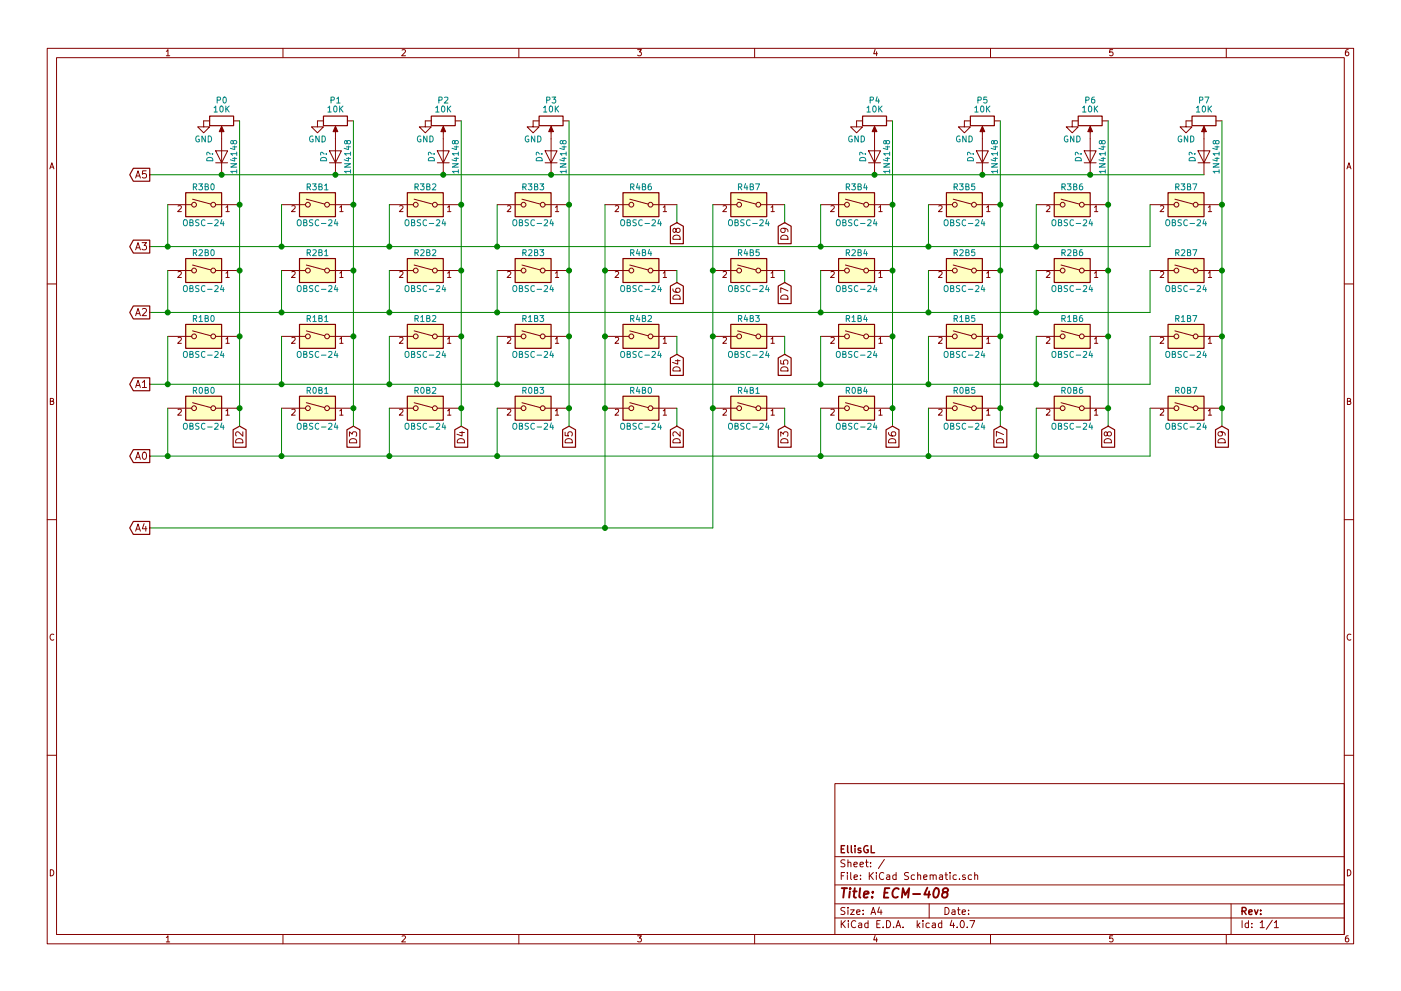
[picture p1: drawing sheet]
EESchema Schematic File Version 2
LIBS:power
LIBS:device
LIBS:switches
LIBS:relays
LIBS:motors
LIBS:transistors
LIBS:conn
LIBS:linear
LIBS:regul
LIBS:74xx
LIBS:cmos4000
LIBS:adc-dac
LIBS:memory
LIBS:xilinx
LIBS:microcontrollers
LIBS:dsp
LIBS:microchip
LIBS:analog_switches
LIBS:motorola
LIBS:texas
LIBS:intel
LIBS:audio
LIBS:interface
LIBS:digital-audio
LIBS:philips
LIBS:display
LIBS:cypress
LIBS:siliconi
LIBS:opto
LIBS:atmel
LIBS:contrib
LIBS:valves
EELAYER 25 0
EELAYER END
$Descr A4 11693 8268
encoding utf-8
Sheet 1 1
Title "ECM-408"
Date ""
Rev ""
Comp "EllisGL"
Comment1 ""
Comment2 ""
Comment3 ""
Comment4 ""
$EndDescr
$Comp
L SW_DIP_x01 R3B0
U 1 1
P 1700 1700
F 0 "R3B0" H 1700 1850 50  0000 C CNN
F 1 "OBSC-24" H 1700 1550 50  0000 C CNN
F 2 "" H 1700 1700 50  0001 C CNN
F 3 "" H 1700 1700 50  0001 C CNN
	1    1700 1700
	-1   0    0    -1  
$EndComp
$Comp
L SW_DIP_x01 R2B0
U 1 1
P 1700 2250
F 0 "R2B0" H 1700 2400 50  0000 C CNN
F 1 "OBSC-24" H 1700 2100 50  0000 C CNN
F 2 "" H 1700 2250 50  0001 C CNN
F 3 "" H 1700 2250 50  0001 C CNN
	1    1700 2250
	-1   0    0    -1  
$EndComp
$Comp
L SW_DIP_x01 R1B0
U 1 1
P 1700 2800
F 0 "R1B0" H 1700 2950 50  0000 C CNN
F 1 "OBSC-24" H 1700 2650 50  0000 C CNN
F 2 "" H 1700 2800 50  0001 C CNN
F 3 "" H 1700 2800 50  0001 C CNN
	1    1700 2800
	-1   0    0    -1  
$EndComp
$Comp
L SW_DIP_x01 R0B0
U 1 1
P 1700 3400
F 0 "R0B0" H 1700 3550 50  0000 C CNN
F 1 "OBSC-24" H 1700 3250 50  0000 C CNN
F 2 "" H 1700 3400 50  0001 C CNN
F 3 "" H 1700 3400 50  0001 C CNN
	1    1700 3400
	-1   0    0    -1  
$EndComp
$Comp
L POT P0
U 1 1
P 1850 1000
F 0 "P0" V 1675 1000 50  0000 C CNN
F 1 "10K" V 1750 1000 50  0000 C CNN
F 2 "" H 1850 1000 50  0001 C CNN
F 3 "" H 1850 1000 50  0001 C CNN
	1    1850 1000
	0    1    1    0   
$EndComp
$Comp
L SW_DIP_x01 R3B1
U 1 1
P 2650 1700
F 0 "R3B1" H 2650 1850 50  0000 C CNN
F 1 "OBSC-24" H 2650 1550 50  0000 C CNN
F 2 "" H 2650 1700 50  0001 C CNN
F 3 "" H 2650 1700 50  0001 C CNN
	1    2650 1700
	-1   0    0    -1  
$EndComp
$Comp
L SW_DIP_x01 R2B1
U 1 1
P 2650 2250
F 0 "R2B1" H 2650 2400 50  0000 C CNN
F 1 "OBSC-24" H 2650 2100 50  0000 C CNN
F 2 "" H 2650 2250 50  0001 C CNN
F 3 "" H 2650 2250 50  0001 C CNN
	1    2650 2250
	-1   0    0    -1  
$EndComp
$Comp
L SW_DIP_x01 R1B1
U 1 1
P 2650 2800
F 0 "R1B1" H 2650 2950 50  0000 C CNN
F 1 "OBSC-24" H 2650 2650 50  0000 C CNN
F 2 "" H 2650 2800 50  0001 C CNN
F 3 "" H 2650 2800 50  0001 C CNN
	1    2650 2800
	-1   0    0    -1  
$EndComp
$Comp
L SW_DIP_x01 R0B1
U 1 1
P 2650 3400
F 0 "R0B1" H 2650 3550 50  0000 C CNN
F 1 "OBSC-24" H 2650 3250 50  0000 C CNN
F 2 "" H 2650 3400 50  0001 C CNN
F 3 "" H 2650 3400 50  0001 C CNN
	1    2650 3400
	-1   0    0    -1  
$EndComp
$Comp
L POT P1
U 1 1
P 2800 1000
F 0 "P1" V 2625 1000 50  0000 C CNN
F 1 "10K" V 2700 1000 50  0000 C CNN
F 2 "" H 2800 1000 50  0001 C CNN
F 3 "" H 2800 1000 50  0001 C CNN
	1    2800 1000
	0    1    1    0   
$EndComp
$Comp
L SW_DIP_x01 R3B2
U 1 1
P 3550 1700
F 0 "R3B2" H 3550 1850 50  0000 C CNN
F 1 "OBSC-24" H 3550 1550 50  0000 C CNN
F 2 "" H 3550 1700 50  0001 C CNN
F 3 "" H 3550 1700 50  0001 C CNN
	1    3550 1700
	-1   0    0    -1  
$EndComp
$Comp
L SW_DIP_x01 R2B2
U 1 1
P 3550 2250
F 0 "R2B2" H 3550 2400 50  0000 C CNN
F 1 "OBSC-24" H 3550 2100 50  0000 C CNN
F 2 "" H 3550 2250 50  0001 C CNN
F 3 "" H 3550 2250 50  0001 C CNN
	1    3550 2250
	-1   0    0    -1  
$EndComp
$Comp
L SW_DIP_x01 R1B2
U 1 1
P 3550 2800
F 0 "R1B2" H 3550 2950 50  0000 C CNN
F 1 "OBSC-24" H 3550 2650 50  0000 C CNN
F 2 "" H 3550 2800 50  0001 C CNN
F 3 "" H 3550 2800 50  0001 C CNN
	1    3550 2800
	-1   0    0    -1  
$EndComp
$Comp
L SW_DIP_x01 R0B2
U 1 1
P 3550 3400
F 0 "R0B2" H 3550 3550 50  0000 C CNN
F 1 "OBSC-24" H 3550 3250 50  0000 C CNN
F 2 "" H 3550 3400 50  0001 C CNN
F 3 "" H 3550 3400 50  0001 C CNN
	1    3550 3400
	-1   0    0    -1  
$EndComp
$Comp
L POT P2
U 1 1
P 3700 1000
F 0 "P2" V 3525 1000 50  0000 C CNN
F 1 "10K" V 3600 1000 50  0000 C CNN
F 2 "" H 3700 1000 50  0001 C CNN
F 3 "" H 3700 1000 50  0001 C CNN
	1    3700 1000
	0    1    1    0   
$EndComp
$Comp
L SW_DIP_x01 R4B6
U 1 1
P 5350 1700
F 0 "R4B6" H 5350 1850 50  0000 C CNN
F 1 "OBSC-24" H 5350 1550 50  0000 C CNN
F 2 "" H 5350 1700 50  0001 C CNN
F 3 "" H 5350 1700 50  0001 C CNN
	1    5350 1700
	-1   0    0    -1  
$EndComp
$Comp
L SW_DIP_x01 R4B4
U 1 1
P 5350 2250
F 0 "R4B4" H 5350 2400 50  0000 C CNN
F 1 "OBSC-24" H 5350 2100 50  0000 C CNN
F 2 "" H 5350 2250 50  0001 C CNN
F 3 "" H 5350 2250 50  0001 C CNN
	1    5350 2250
	-1   0    0    -1  
$EndComp
$Comp
L SW_DIP_x01 R4B2
U 1 1
P 5350 2800
F 0 "R4B2" H 5350 2950 50  0000 C CNN
F 1 "OBSC-24" H 5350 2650 50  0000 C CNN
F 2 "" H 5350 2800 50  0001 C CNN
F 3 "" H 5350 2800 50  0001 C CNN
	1    5350 2800
	-1   0    0    -1  
$EndComp
$Comp
L SW_DIP_x01 R4B0
U 1 1
P 5350 3400
F 0 "R4B0" H 5350 3550 50  0000 C CNN
F 1 "OBSC-24" H 5350 3250 50  0000 C CNN
F 2 "" H 5350 3400 50  0001 C CNN
F 3 "" H 5350 3400 50  0001 C CNN
	1    5350 3400
	-1   0    0    -1  
$EndComp
$Comp
L SW_DIP_x01 R4B7
U 1 1
P 6250 1700
F 0 "R4B7" H 6250 1850 50  0000 C CNN
F 1 "OBSC-24" H 6250 1550 50  0000 C CNN
F 2 "" H 6250 1700 50  0001 C CNN
F 3 "" H 6250 1700 50  0001 C CNN
	1    6250 1700
	-1   0    0    -1  
$EndComp
$Comp
L SW_DIP_x01 R4B5
U 1 1
P 6250 2250
F 0 "R4B5" H 6250 2400 50  0000 C CNN
F 1 "OBSC-24" H 6250 2100 50  0000 C CNN
F 2 "" H 6250 2250 50  0001 C CNN
F 3 "" H 6250 2250 50  0001 C CNN
	1    6250 2250
	-1   0    0    -1  
$EndComp
$Comp
L SW_DIP_x01 R4B3
U 1 1
P 6250 2800
F 0 "R4B3" H 6250 2950 50  0000 C CNN
F 1 "OBSC-24" H 6250 2650 50  0000 C CNN
F 2 "" H 6250 2800 50  0001 C CNN
F 3 "" H 6250 2800 50  0001 C CNN
	1    6250 2800
	-1   0    0    -1  
$EndComp
$Comp
L SW_DIP_x01 R4B1
U 1 1
P 6250 3400
F 0 "R4B1" H 6250 3550 50  0000 C CNN
F 1 "OBSC-24" H 6250 3250 50  0000 C CNN
F 2 "" H 6250 3400 50  0001 C CNN
F 3 "" H 6250 3400 50  0001 C CNN
	1    6250 3400
	-1   0    0    -1  
$EndComp
$Comp
L SW_DIP_x01 R3B3
U 1 1
P 4450 1700
F 0 "R3B3" H 4450 1850 50  0000 C CNN
F 1 "OBSC-24" H 4450 1550 50  0000 C CNN
F 2 "" H 4450 1700 50  0001 C CNN
F 3 "" H 4450 1700 50  0001 C CNN
	1    4450 1700
	-1   0    0    -1  
$EndComp
$Comp
L SW_DIP_x01 R2B3
U 1 1
P 4450 2250
F 0 "R2B3" H 4450 2400 50  0000 C CNN
F 1 "OBSC-24" H 4450 2100 50  0000 C CNN
F 2 "" H 4450 2250 50  0001 C CNN
F 3 "" H 4450 2250 50  0001 C CNN
	1    4450 2250
	-1   0    0    -1  
$EndComp
$Comp
L SW_DIP_x01 R1B3
U 1 1
P 4450 2800
F 0 "R1B3" H 4450 2950 50  0000 C CNN
F 1 "OBSC-24" H 4450 2650 50  0000 C CNN
F 2 "" H 4450 2800 50  0001 C CNN
F 3 "" H 4450 2800 50  0001 C CNN
	1    4450 2800
	-1   0    0    -1  
$EndComp
$Comp
L SW_DIP_x01 R0B3
U 1 1
P 4450 3400
F 0 "R0B3" H 4450 3550 50  0000 C CNN
F 1 "OBSC-24" H 4450 3250 50  0000 C CNN
F 2 "" H 4450 3400 50  0001 C CNN
F 3 "" H 4450 3400 50  0001 C CNN
	1    4450 3400
	-1   0    0    -1  
$EndComp
$Comp
L POT P3
U 1 1
P 4600 1000
F 0 "P3" V 4425 1000 50  0000 C CNN
F 1 "10K" V 4500 1000 50  0000 C CNN
F 2 "" H 4600 1000 50  0001 C CNN
F 3 "" H 4600 1000 50  0001 C CNN
	1    4600 1000
	0    1    1    0   
$EndComp
$Comp
L SW_DIP_x01 R3B4
U 1 1
P 7150 1700
F 0 "R3B4" H 7150 1850 50  0000 C CNN
F 1 "OBSC-24" H 7150 1550 50  0000 C CNN
F 2 "" H 7150 1700 50  0001 C CNN
F 3 "" H 7150 1700 50  0001 C CNN
	1    7150 1700
	-1   0    0    -1  
$EndComp
$Comp
L SW_DIP_x01 R2B4
U 1 1
P 7150 2250
F 0 "R2B4" H 7150 2400 50  0000 C CNN
F 1 "OBSC-24" H 7150 2100 50  0000 C CNN
F 2 "" H 7150 2250 50  0001 C CNN
F 3 "" H 7150 2250 50  0001 C CNN
	1    7150 2250
	-1   0    0    -1  
$EndComp
$Comp
L SW_DIP_x01 R1B4
U 1 1
P 7150 2800
F 0 "R1B4" H 7150 2950 50  0000 C CNN
F 1 "OBSC-24" H 7150 2650 50  0000 C CNN
F 2 "" H 7150 2800 50  0001 C CNN
F 3 "" H 7150 2800 50  0001 C CNN
	1    7150 2800
	-1   0    0    -1  
$EndComp
$Comp
L SW_DIP_x01 R0B4
U 1 1
P 7150 3400
F 0 "R0B4" H 7150 3550 50  0000 C CNN
F 1 "OBSC-24" H 7150 3250 50  0000 C CNN
F 2 "" H 7150 3400 50  0001 C CNN
F 3 "" H 7150 3400 50  0001 C CNN
	1    7150 3400
	-1   0    0    -1  
$EndComp
$Comp
L POT P4
U 1 1
P 7300 1000
F 0 "P4" V 7125 1000 50  0000 C CNN
F 1 "10K" V 7200 1000 50  0000 C CNN
F 2 "" H 7300 1000 50  0001 C CNN
F 3 "" H 7300 1000 50  0001 C CNN
	1    7300 1000
	0    1    1    0   
$EndComp
$Comp
L SW_DIP_x01 R3B5
U 1 1
P 8050 1700
F 0 "R3B5" H 8050 1850 50  0000 C CNN
F 1 "OBSC-24" H 8050 1550 50  0000 C CNN
F 2 "" H 8050 1700 50  0001 C CNN
F 3 "" H 8050 1700 50  0001 C CNN
	1    8050 1700
	-1   0    0    -1  
$EndComp
$Comp
L SW_DIP_x01 R2B5
U 1 1
P 8050 2250
F 0 "R2B5" H 8050 2400 50  0000 C CNN
F 1 "OBSC-24" H 8050 2100 50  0000 C CNN
F 2 "" H 8050 2250 50  0001 C CNN
F 3 "" H 8050 2250 50  0001 C CNN
	1    8050 2250
	-1   0    0    -1  
$EndComp
$Comp
L SW_DIP_x01 R1B5
U 1 1
P 8050 2800
F 0 "R1B5" H 8050 2950 50  0000 C CNN
F 1 "OBSC-24" H 8050 2650 50  0000 C CNN
F 2 "" H 8050 2800 50  0001 C CNN
F 3 "" H 8050 2800 50  0001 C CNN
	1    8050 2800
	-1   0    0    -1  
$EndComp
$Comp
L SW_DIP_x01 R0B5
U 1 1
P 8050 3400
F 0 "R0B5" H 8050 3550 50  0000 C CNN
F 1 "OBSC-24" H 8050 3250 50  0000 C CNN
F 2 "" H 8050 3400 50  0001 C CNN
F 3 "" H 8050 3400 50  0001 C CNN
	1    8050 3400
	-1   0    0    -1  
$EndComp
$Comp
L POT P5
U 1 1
P 8200 1000
F 0 "P5" V 8025 1000 50  0000 C CNN
F 1 "10K" V 8100 1000 50  0000 C CNN
F 2 "" H 8200 1000 50  0001 C CNN
F 3 "" H 8200 1000 50  0001 C CNN
	1    8200 1000
	0    1    1    0   
$EndComp
$Comp
L SW_DIP_x01 R3B6
U 1 1
P 8950 1700
F 0 "R3B6" H 8950 1850 50  0000 C CNN
F 1 "OBSC-24" H 8950 1550 50  0000 C CNN
F 2 "" H 8950 1700 50  0001 C CNN
F 3 "" H 8950 1700 50  0001 C CNN
	1    8950 1700
	-1   0    0    -1  
$EndComp
$Comp
L SW_DIP_x01 R2B6
U 1 1
P 8950 2250
F 0 "R2B6" H 8950 2400 50  0000 C CNN
F 1 "OBSC-24" H 8950 2100 50  0000 C CNN
F 2 "" H 8950 2250 50  0001 C CNN
F 3 "" H 8950 2250 50  0001 C CNN
	1    8950 2250
	-1   0    0    -1  
$EndComp
$Comp
L SW_DIP_x01 R1B6
U 1 1
P 8950 2800
F 0 "R1B6" H 8950 2950 50  0000 C CNN
F 1 "OBSC-24" H 8950 2650 50  0000 C CNN
F 2 "" H 8950 2800 50  0001 C CNN
F 3 "" H 8950 2800 50  0001 C CNN
	1    8950 2800
	-1   0    0    -1  
$EndComp
$Comp
L SW_DIP_x01 R0B6
U 1 1
P 8950 3400
F 0 "R0B6" H 8950 3550 50  0000 C CNN
F 1 "OBSC-24" H 8950 3250 50  0000 C CNN
F 2 "" H 8950 3400 50  0001 C CNN
F 3 "" H 8950 3400 50  0001 C CNN
	1    8950 3400
	-1   0    0    -1  
$EndComp
$Comp
L POT P6
U 1 1
P 9100 1000
F 0 "P6" V 8925 1000 50  0000 C CNN
F 1 "10K" V 9000 1000 50  0000 C CNN
F 2 "" H 9100 1000 50  0001 C CNN
F 3 "" H 9100 1000 50  0001 C CNN
	1    9100 1000
	0    1    1    0   
$EndComp
$Comp
L SW_DIP_x01 R3B7
U 1 1
P 9900 1700
F 0 "R3B7" H 9900 1850 50  0000 C CNN
F 1 "OBSC-24" H 9900 1550 50  0000 C CNN
F 2 "" H 9900 1700 50  0001 C CNN
F 3 "" H 9900 1700 50  0001 C CNN
	1    9900 1700
	-1   0    0    -1  
$EndComp
$Comp
L SW_DIP_x01 R2B7
U 1 1
P 9900 2250
F 0 "R2B7" H 9900 2400 50  0000 C CNN
F 1 "OBSC-24" H 9900 2100 50  0000 C CNN
F 2 "" H 9900 2250 50  0001 C CNN
F 3 "" H 9900 2250 50  0001 C CNN
	1    9900 2250
	-1   0    0    -1  
$EndComp
$Comp
L SW_DIP_x01 R1B7
U 1 1
P 9900 2800
F 0 "R1B7" H 9900 2950 50  0000 C CNN
F 1 "OBSC-24" H 9900 2650 50  0000 C CNN
F 2 "" H 9900 2800 50  0001 C CNN
F 3 "" H 9900 2800 50  0001 C CNN
	1    9900 2800
	-1   0    0    -1  
$EndComp
$Comp
L SW_DIP_x01 R0B7
U 1 1
P 9900 3400
F 0 "R0B7" H 9900 3550 50  0000 C CNN
F 1 "OBSC-24" H 9900 3250 50  0000 C CNN
F 2 "" H 9900 3400 50  0001 C CNN
F 3 "" H 9900 3400 50  0001 C CNN
	1    9900 3400
	-1   0    0    -1  
$EndComp
$Comp
L POT P7
U 1 1
P 10050 1000
F 0 "P7" V 9875 1000 50  0000 C CNN
F 1 "10K" V 9950 1000 50  0000 C CNN
F 2 "" H 10050 1000 50  0001 C CNN
F 3 "" H 10050 1000 50  0001 C CNN
	1    10050 1000
	0    1    1    0   
$EndComp
$Comp
L D D?
U 1 1
P 1850 1300
F 0 "D?" H 1850 1400 50  0000 C CNN
F 1 "1N4148" H 1850 1200 50  0000 C CNN
F 2 "" H 1850 1300 50  0001 C CNN
F 3 "" H 1850 1300 50  0001 C CNN
	1    1850 1300
	0    -1   -1   0   
$EndComp
$Comp
L GND #PWR?
U 1 1
P 1700 1000
F 0 "#PWR?" H 1700 750 50  0001 C CNN
F 1 "GND" H 1700 850 50  0000 C CNN
F 2 "" H 1700 1000 50  0001 C CNN
F 3 "" H 1700 1000 50  0001 C CNN
	1    1700 1000
	1    0    0    -1  
$EndComp
$Comp
L GND #PWR?
U 1 1
P 2650 1000
F 0 "#PWR?" H 2650 750 50  0001 C CNN
F 1 "GND" H 2650 850 50  0000 C CNN
F 2 "" H 2650 1000 50  0001 C CNN
F 3 "" H 2650 1000 50  0001 C CNN
	1    2650 1000
	1    0    0    -1  
$EndComp
$Comp
L GND #PWR?
U 1 1
P 3550 1000
F 0 "#PWR?" H 3550 750 50  0001 C CNN
F 1 "GND" H 3550 850 50  0000 C CNN
F 2 "" H 3550 1000 50  0001 C CNN
F 3 "" H 3550 1000 50  0001 C CNN
	1    3550 1000
	1    0    0    -1  
$EndComp
$Comp
L GND #PWR?
U 1 1
P 4450 1000
F 0 "#PWR?" H 4450 750 50  0001 C CNN
F 1 "GND" H 4450 850 50  0000 C CNN
F 2 "" H 4450 1000 50  0001 C CNN
F 3 "" H 4450 1000 50  0001 C CNN
	1    4450 1000
	1    0    0    -1  
$EndComp
$Comp
L GND #PWR?
U 1 1
P 7150 1000
F 0 "#PWR?" H 7150 750 50  0001 C CNN
F 1 "GND" H 7150 850 50  0000 C CNN
F 2 "" H 7150 1000 50  0001 C CNN
F 3 "" H 7150 1000 50  0001 C CNN
	1    7150 1000
	1    0    0    -1  
$EndComp
$Comp
L GND #PWR?
U 1 1
P 8050 1000
F 0 "#PWR?" H 8050 750 50  0001 C CNN
F 1 "GND" H 8050 850 50  0000 C CNN
F 2 "" H 8050 1000 50  0001 C CNN
F 3 "" H 8050 1000 50  0001 C CNN
	1    8050 1000
	1    0    0    -1  
$EndComp
$Comp
L GND #PWR?
U 1 1
P 8950 1000
F 0 "#PWR?" H 8950 750 50  0001 C CNN
F 1 "GND" H 8950 850 50  0000 C CNN
F 2 "" H 8950 1000 50  0001 C CNN
F 3 "" H 8950 1000 50  0001 C CNN
	1    8950 1000
	1    0    0    -1  
$EndComp
$Comp
L GND #PWR?
U 1 1
P 9900 1000
F 0 "#PWR?" H 9900 750 50  0001 C CNN
F 1 "GND" H 9900 850 50  0000 C CNN
F 2 "" H 9900 1000 50  0001 C CNN
F 3 "" H 9900 1000 50  0001 C CNN
	1    9900 1000
	1    0    0    -1  
$EndComp
$Comp
L D D?
U 1 1
P 2800 1300
F 0 "D?" H 2800 1400 50  0000 C CNN
F 1 "1N4148" H 2800 1200 50  0000 C CNN
F 2 "" H 2800 1300 50  0001 C CNN
F 3 "" H 2800 1300 50  0001 C CNN
	1    2800 1300
	0    -1   -1   0   
$EndComp
$Comp
L D D?
U 1 1
P 3700 1300
F 0 "D?" H 3700 1400 50  0000 C CNN
F 1 "1N4148" H 3700 1200 50  0000 C CNN
F 2 "" H 3700 1300 50  0001 C CNN
F 3 "" H 3700 1300 50  0001 C CNN
	1    3700 1300
	0    -1   -1   0   
$EndComp
$Comp
L D D?
U 1 1
P 4600 1300
F 0 "D?" H 4600 1400 50  0000 C CNN
F 1 "1N4148" H 4600 1200 50  0000 C CNN
F 2 "" H 4600 1300 50  0001 C CNN
F 3 "" H 4600 1300 50  0001 C CNN
	1    4600 1300
	0    -1   -1   0   
$EndComp
$Comp
L D D?
U 1 1
P 7300 1300
F 0 "D?" H 7300 1400 50  0000 C CNN
F 1 "1N4148" H 7300 1200 50  0000 C CNN
F 2 "" H 7300 1300 50  0001 C CNN
F 3 "" H 7300 1300 50  0001 C CNN
	1    7300 1300
	0    -1   -1   0   
$EndComp
$Comp
L D D?
U 1 1
P 8200 1300
F 0 "D?" H 8200 1400 50  0000 C CNN
F 1 "1N4148" H 8200 1200 50  0000 C CNN
F 2 "" H 8200 1300 50  0001 C CNN
F 3 "" H 8200 1300 50  0001 C CNN
	1    8200 1300
	0    -1   -1   0   
$EndComp
$Comp
L D D?
U 1 1
P 9100 1300
F 0 "D?" H 9100 1400 50  0000 C CNN
F 1 "1N4148" H 9100 1200 50  0000 C CNN
F 2 "" H 9100 1300 50  0001 C CNN
F 3 "" H 9100 1300 50  0001 C CNN
	1    9100 1300
	0    -1   -1   0   
$EndComp
$Comp
L D D?
U 1 1
P 10050 1300
F 0 "D?" H 10050 1400 50  0000 C CNN
F 1 "1N4148" H 10050 1200 50  0000 C CNN
F 2 "" H 10050 1300 50  0001 C CNN
F 3 "" H 10050 1300 50  0001 C CNN
	1    10050 1300
	0    -1   -1   0   
$EndComp
Text GLabel 2000 3550 3    60   Input ~ 0
D2
Text GLabel 2950 3550 3    60   Input ~ 0
D3
Text GLabel 3850 3550 3    60   Input ~ 0
D4
Text GLabel 4750 3550 3    60   Input ~ 0
D5
Wire Wire Line
	2000 1000 2000 3550
Connection ~ 2000 1700
Connection ~ 2000 2250
Connection ~ 2000 2800
Connection ~ 2000 3400
Wire Wire Line
	2950 1000 2950 3550
Connection ~ 2950 1700
Connection ~ 2950 2250
Connection ~ 2950 2800
Connection ~ 2950 3400
Wire Wire Line
	3850 1000 3850 3550
Connection ~ 3850 1700
Connection ~ 3850 2250
Connection ~ 3850 2800
Connection ~ 3850 3400
Wire Wire Line
	4750 1000 4750 3550
Connection ~ 4750 1700
Connection ~ 4750 2250
Connection ~ 4750 2800
Connection ~ 4750 3400
Wire Wire Line
	5650 1700 5650 1850
Wire Wire Line
	5650 2250 5650 2350
Wire Wire Line
	5650 2800 5650 2950
Wire Wire Line
	5650 3400 5650 3550
Wire Wire Line
	6550 1700 6550 1850
Wire Wire Line
	6550 2250 6550 2350
Wire Wire Line
	6550 2800 6550 2950
Wire Wire Line
	6550 3400 6550 3550
Wire Wire Line
	8350 1000 8350 3550
Connection ~ 8350 1700
Connection ~ 8350 2250
Connection ~ 8350 2800
Connection ~ 8350 3400
Wire Wire Line
	9250 1000 9250 3550
Connection ~ 9250 1700
Connection ~ 9250 2250
Connection ~ 9250 2800
Connection ~ 9250 3400
Wire Wire Line
	10200 1000 10200 3550
Connection ~ 10200 1700
Connection ~ 10200 2250
Connection ~ 10200 2800
Connection ~ 10200 3400
Wire Wire Line
	1250 1450 10050 1450
Connection ~ 9100 1450
Connection ~ 8200 1450
Connection ~ 7300 1450
Connection ~ 4600 1450
Connection ~ 3700 1450
Connection ~ 2800 1450
Connection ~ 1850 1450
Wire Wire Line
	9600 1700 9600 2050
Wire Wire Line
	9600 2050 1250 2050
Wire Wire Line
	9600 2250 9600 2600
Wire Wire Line
	9600 2600 1250 2600
Wire Wire Line
	9600 2800 9600 3200
Wire Wire Line
	9600 3200 1250 3200
Wire Wire Line
	9600 3400 9600 3800
Wire Wire Line
	9600 3800 1250 3800
Wire Wire Line
	7450 1000 7450 3550
Connection ~ 7450 1700
Connection ~ 7450 2250
Connection ~ 7450 2800
Connection ~ 7450 3400
Text GLabel 7450 3550 3    60   Input ~ 0
D6
Text GLabel 8350 3550 3    60   Input ~ 0
D7
Text GLabel 9250 3550 3    60   Input ~ 0
D8
Text GLabel 10200 3550 3    60   Input ~ 0
D9
Text GLabel 5650 3550 3    60   Input ~ 0
D2
Text GLabel 6550 3550 3    60   Input ~ 0
D3
Text GLabel 5650 2950 3    60   Input ~ 0
D4
Text GLabel 6550 2950 3    60   Input ~ 0
D5
Text GLabel 5650 2350 3    60   Input ~ 0
D6
Text GLabel 6550 2350 3    60   Input ~ 0
D7
Text GLabel 5650 1850 3    60   Input ~ 0
D8
Text GLabel 6550 1850 3    60   Input ~ 0
D9
Text GLabel 1250 1450 0    60   Output ~ 0
A5
Text GLabel 1250 2050 0    60   Output ~ 0
A3
Text GLabel 1250 2600 0    60   Output ~ 0
A2
Text GLabel 1250 3200 0    60   Output ~ 0
A1
Text GLabel 1250 3800 0    60   Output ~ 0
A0
Wire Wire Line
	5050 1700 5050 4400
Connection ~ 5050 2250
Connection ~ 5050 2800
Wire Wire Line
	5950 1700 5950 4400
Connection ~ 5950 2250
Connection ~ 5950 2800
Wire Wire Line
	5950 4400 1250 4400
Connection ~ 5950 3400
Connection ~ 5050 4400
Connection ~ 5050 3400
Text GLabel 1250 4400 0    60   Output ~ 0
A4
Wire Wire Line
	1400 1700 1400 2050
Connection ~ 1400 2050
Wire Wire Line
	2350 1700 2350 2050
Connection ~ 2350 2050
Wire Wire Line
	3250 1700 3250 2050
Connection ~ 3250 2050
Wire Wire Line
	4150 1700 4150 2050
Connection ~ 4150 2050
Wire Wire Line
	6850 1700 6850 2050
Connection ~ 6850 2050
Wire Wire Line
	7750 1700 7750 2050
Connection ~ 7750 2050
Wire Wire Line
	8650 1700 8650 2050
Connection ~ 8650 2050
Wire Wire Line
	8650 2250 8650 2600
Connection ~ 8650 2600
Wire Wire Line
	7750 2250 7750 2600
Connection ~ 7750 2600
Wire Wire Line
	6850 2250 6850 2600
Connection ~ 6850 2600
Wire Wire Line
	4150 2250 4150 2600
Connection ~ 4150 2600
Wire Wire Line
	3250 2250 3250 2600
Connection ~ 3250 2600
Wire Wire Line
	2350 2250 2350 2600
Connection ~ 2350 2600
Wire Wire Line
	1400 2250 1400 2600
Connection ~ 1400 2600
Wire Wire Line
	1400 2800 1400 3200
Connection ~ 1400 3200
Wire Wire Line
	2350 2800 2350 3200
Connection ~ 2350 3200
Wire Wire Line
	3250 2800 3250 3200
Connection ~ 3250 3200
Wire Wire Line
	4150 2800 4150 3200
Connection ~ 4150 3200
Wire Wire Line
	6850 2800 6850 3200
Connection ~ 6850 3200
Wire Wire Line
	7750 2800 7750 3200
Connection ~ 7750 3200
Wire Wire Line
	8650 2800 8650 3200
Connection ~ 8650 3200
Wire Wire Line
	8650 3400 8650 3800
Connection ~ 8650 3800
Wire Wire Line
	7750 3400 7750 3800
Connection ~ 7750 3800
Wire Wire Line
	6850 3400 6850 3800
Connection ~ 6850 3800
Wire Wire Line
	4150 3400 4150 3800
Connection ~ 4150 3800
Wire Wire Line
	3250 3400 3250 3800
Connection ~ 3250 3800
Wire Wire Line
	2350 3400 2350 3800
Connection ~ 2350 3800
Wire Wire Line
	1400 3400 1400 3800
Connection ~ 1400 3800
$EndSCHEMATC
